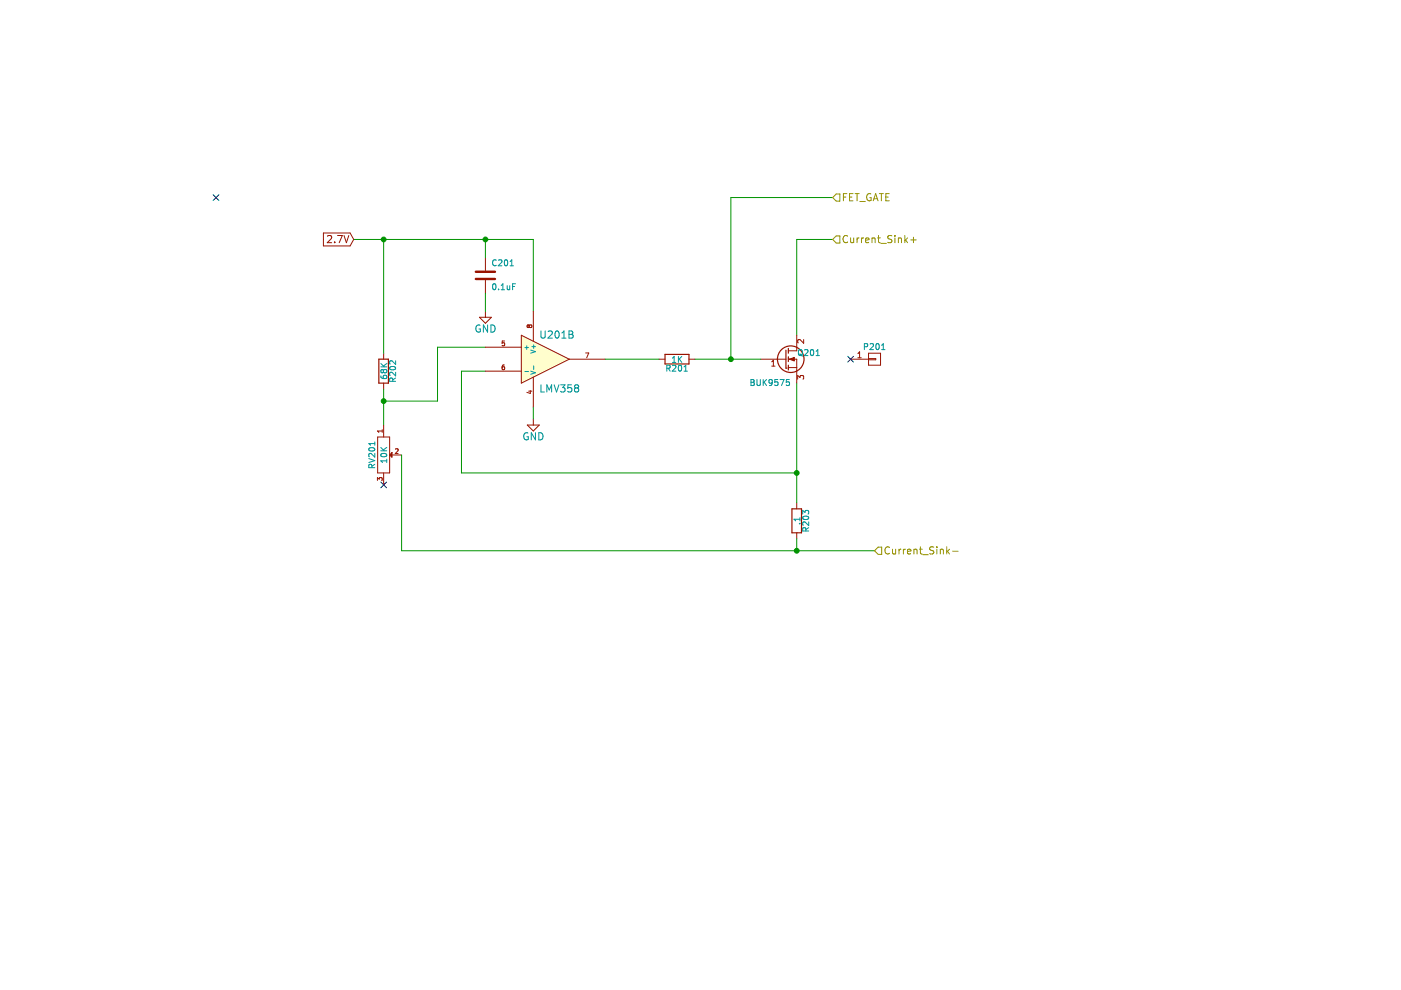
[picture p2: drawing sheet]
EESchema Schematic File Version 2
LIBS:power
LIBS:device
LIBS:transistors
LIBS:conn
LIBS:linear
LIBS:regul
LIBS:74xx
LIBS:cmos4000
LIBS:adc-dac
LIBS:memory
LIBS:xilinx
LIBS:special
LIBS:microcontrollers
LIBS:dsp
LIBS:microchip
LIBS:analog_switches
LIBS:motorola
LIBS:texas
LIBS:intel
LIBS:audio
LIBS:interface
LIBS:digital-audio
LIBS:philips
LIBS:display
LIBS:cypress
LIBS:siliconi
LIBS:opto
LIBS:atmel
LIBS:contrib
LIBS:valves
LIBS:CustomComponents
LIBS:CurrentSinkOrSwim-cache
EELAYER 25 0
EELAYER END
$Descr A4 11693 8268
encoding utf-8
Sheet 2 4
Title "Current Sink or Swim"
Date ""
Rev "1.0"
Comp ""
Comment1 ""
Comment2 ""
Comment3 ""
Comment4 ""
$EndDescr
$Comp
L R R202
U 1 1
P 3200 3100
F 0 "R202" V 3280 3100 50  0000 C CNN
F 1 "68K" V 3207 3101 50  0000 C CNN
F 2 "SMD_Packages:SMD-0805" V 3130 3100 30  0001 C CNN
F 3 "" H 3200 3100 30  0000 C CNN
	1    3200 3100
	1    0    0    -1  
$EndComp
$Comp
L R R203
U 1 1
P 6650 4350
F 0 "R203" V 6730 4350 50  0000 C CNN
F 1 ".1" V 6657 4351 50  0000 C CNN
F 2 "Resistors_ThroughHole:Resistor_Vertical_RM5mm" V 6580 4350 30  0001 C CNN
F 3 "" H 6650 4350 30  0000 C CNN
F 4 "AC01000001007JA100" V 6650 4350 60  0001 C CNN "MPN"
	1    6650 4350
	1    0    0    -1  
$EndComp
$Comp
L GND #PWR03
U 1 1
P 4450 3500
F 0 "#PWR03" H 4450 3250 60  0001 C CNN
F 1 "GND" H 4450 3350 60  0000 C CNN
F 2 "" H 4450 3500 60  0000 C CNN
F 3 "" H 4450 3500 60  0000 C CNN
	1    4450 3500
	1    0    0    -1  
$EndComp
$Comp
L C C201
U 1 1
P 4050 2300
F 0 "C201" H 4100 2400 50  0000 L CNN
F 1 "0.1uF" H 4100 2200 50  0000 L CNN
F 2 "SMD_Packages:SMD-0805" H 4088 2150 30  0001 C CNN
F 3 "" H 4050 2300 60  0000 C CNN
	1    4050 2300
	1    0    0    -1  
$EndComp
Wire Wire Line
	6650 3200 6650 4200
Wire Wire Line
	3200 3350 3650 3350
Wire Wire Line
	3200 3250 3200 3550
Wire Wire Line
	3850 3950 6650 3950
Connection ~ 6650 3950
Wire Wire Line
	4050 3100 3850 3100
Wire Wire Line
	3850 3100 3850 3950
$Comp
L POT RV201
U 1 1
P 3200 3800
F 0 "RV201" H 3200 3700 50  0000 C CNN
F 1 "10K" H 3200 3800 50  0000 C CNN
F 2 "CSOS Local:P090L-02F25BR10K" H 3200 3800 60  0001 C CNN
F 3 "" H 3200 3800 60  0000 C CNN
F 4 "P090L-02F25BR10K" H 3200 3800 60  0001 C CNN "MPN"
	1    3200 3800
	0    1    1    0   
$EndComp
Wire Wire Line
	3200 2000 3200 2950
Wire Wire Line
	4450 2000 4450 2600
Wire Wire Line
	2950 2000 4450 2000
Connection ~ 3200 2000
Wire Wire Line
	4050 2000 4050 2150
Connection ~ 4050 2000
$Comp
L GND #PWR04
U 1 1
P 4050 2600
F 0 "#PWR04" H 4050 2350 60  0001 C CNN
F 1 "GND" H 4050 2450 60  0000 C CNN
F 2 "" H 4050 2600 60  0000 C CNN
F 3 "" H 4050 2600 60  0000 C CNN
	1    4050 2600
	1    0    0    -1  
$EndComp
Wire Wire Line
	4050 2450 4050 2600
Wire Wire Line
	4050 2900 3650 2900
Wire Wire Line
	3650 2900 3650 3350
Text GLabel 2950 2000 0    60   Input ~ 0
2.7V
Wire Wire Line
	6650 2000 6950 2000
Text HLabel 6950 2000 2    60   Input ~ 0
Current_Sink+
Wire Wire Line
	6650 2000 6650 2800
$Comp
L R R201
U 1 1
P 5650 3000
F 0 "R201" V 5730 3000 50  0000 C CNN
F 1 "1K" V 5657 3001 50  0000 C CNN
F 2 "SMD_Packages:SMD-0805" V 5580 3000 30  0001 C CNN
F 3 "" H 5650 3000 30  0000 C CNN
	1    5650 3000
	0    1    1    0   
$EndComp
Wire Wire Line
	5050 3000 5500 3000
Wire Wire Line
	5800 3000 6350 3000
Wire Wire Line
	6100 3000 6100 1650
Wire Wire Line
	6100 1650 6950 1650
Connection ~ 6100 3000
Text HLabel 6950 1650 2    60   Input ~ 0
FET_GATE
Wire Wire Line
	3350 4600 7300 4600
Connection ~ 6650 4600
Text HLabel 7300 4600 2    60   Input ~ 0
Current_Sink-
$Comp
L CONN_01X01 P201
U 1 1
P 7300 3000
F 0 "P201" H 7300 3100 50  0000 C CNN
F 1 "HEATSINK" V 7400 3000 50  0001 C CNN
F 2 "CSOS Local:FA-220-38E" H 7300 3000 60  0001 C CNN
F 3 "" H 7300 3000 60  0000 C CNN
F 4 "FA-T220-38E" H 7300 3000 60  0001 C CNN "MPN"
	1    7300 3000
	1    0    0    -1  
$EndComp
Wire Wire Line
	3350 4600 3350 3800
NoConn ~ 7100 3000
NoConn ~ 3200 4050
NoConn ~ 1800 1650
Wire Wire Line
	4450 3400 4450 3500
$Comp
L LMV358 U201
U 2 1
P 4550 3000
F 0 "U201" H 4500 3200 60  0000 L CNN
F 1 "LMV358" H 4500 2750 60  0000 L CNN
F 2 "" H 4550 3000 60  0000 C CNN
F 3 "" H 4550 3000 60  0000 C CNN
F 4 "LMV358IDT" H 4550 3000 60  0001 C CNN "MPN"
	2    4550 3000
	1    0    0    -1  
$EndComp
$Comp
L Q_NMOS_GDS Q201
U 1 1
P 6550 3000
F 0 "Q201" H 6850 3050 50  0000 R CNN
F 1 "BUK9575" H 6600 2800 50  0000 R CNN
F 2 "Transistors_TO-220:TO-220_FET-GDS_Vertical" H 6750 3100 29  0001 C CNN
F 3 "" H 6550 3000 60  0000 C CNN
F 4 "BUK9575-100A,127" H 6550 3000 60  0001 C CNN "MPN"
	1    6550 3000
	1    0    0    -1  
$EndComp
Wire Wire Line
	6650 4500 6650 4600
Connection ~ 3200 3350
$EndSCHEMATC
